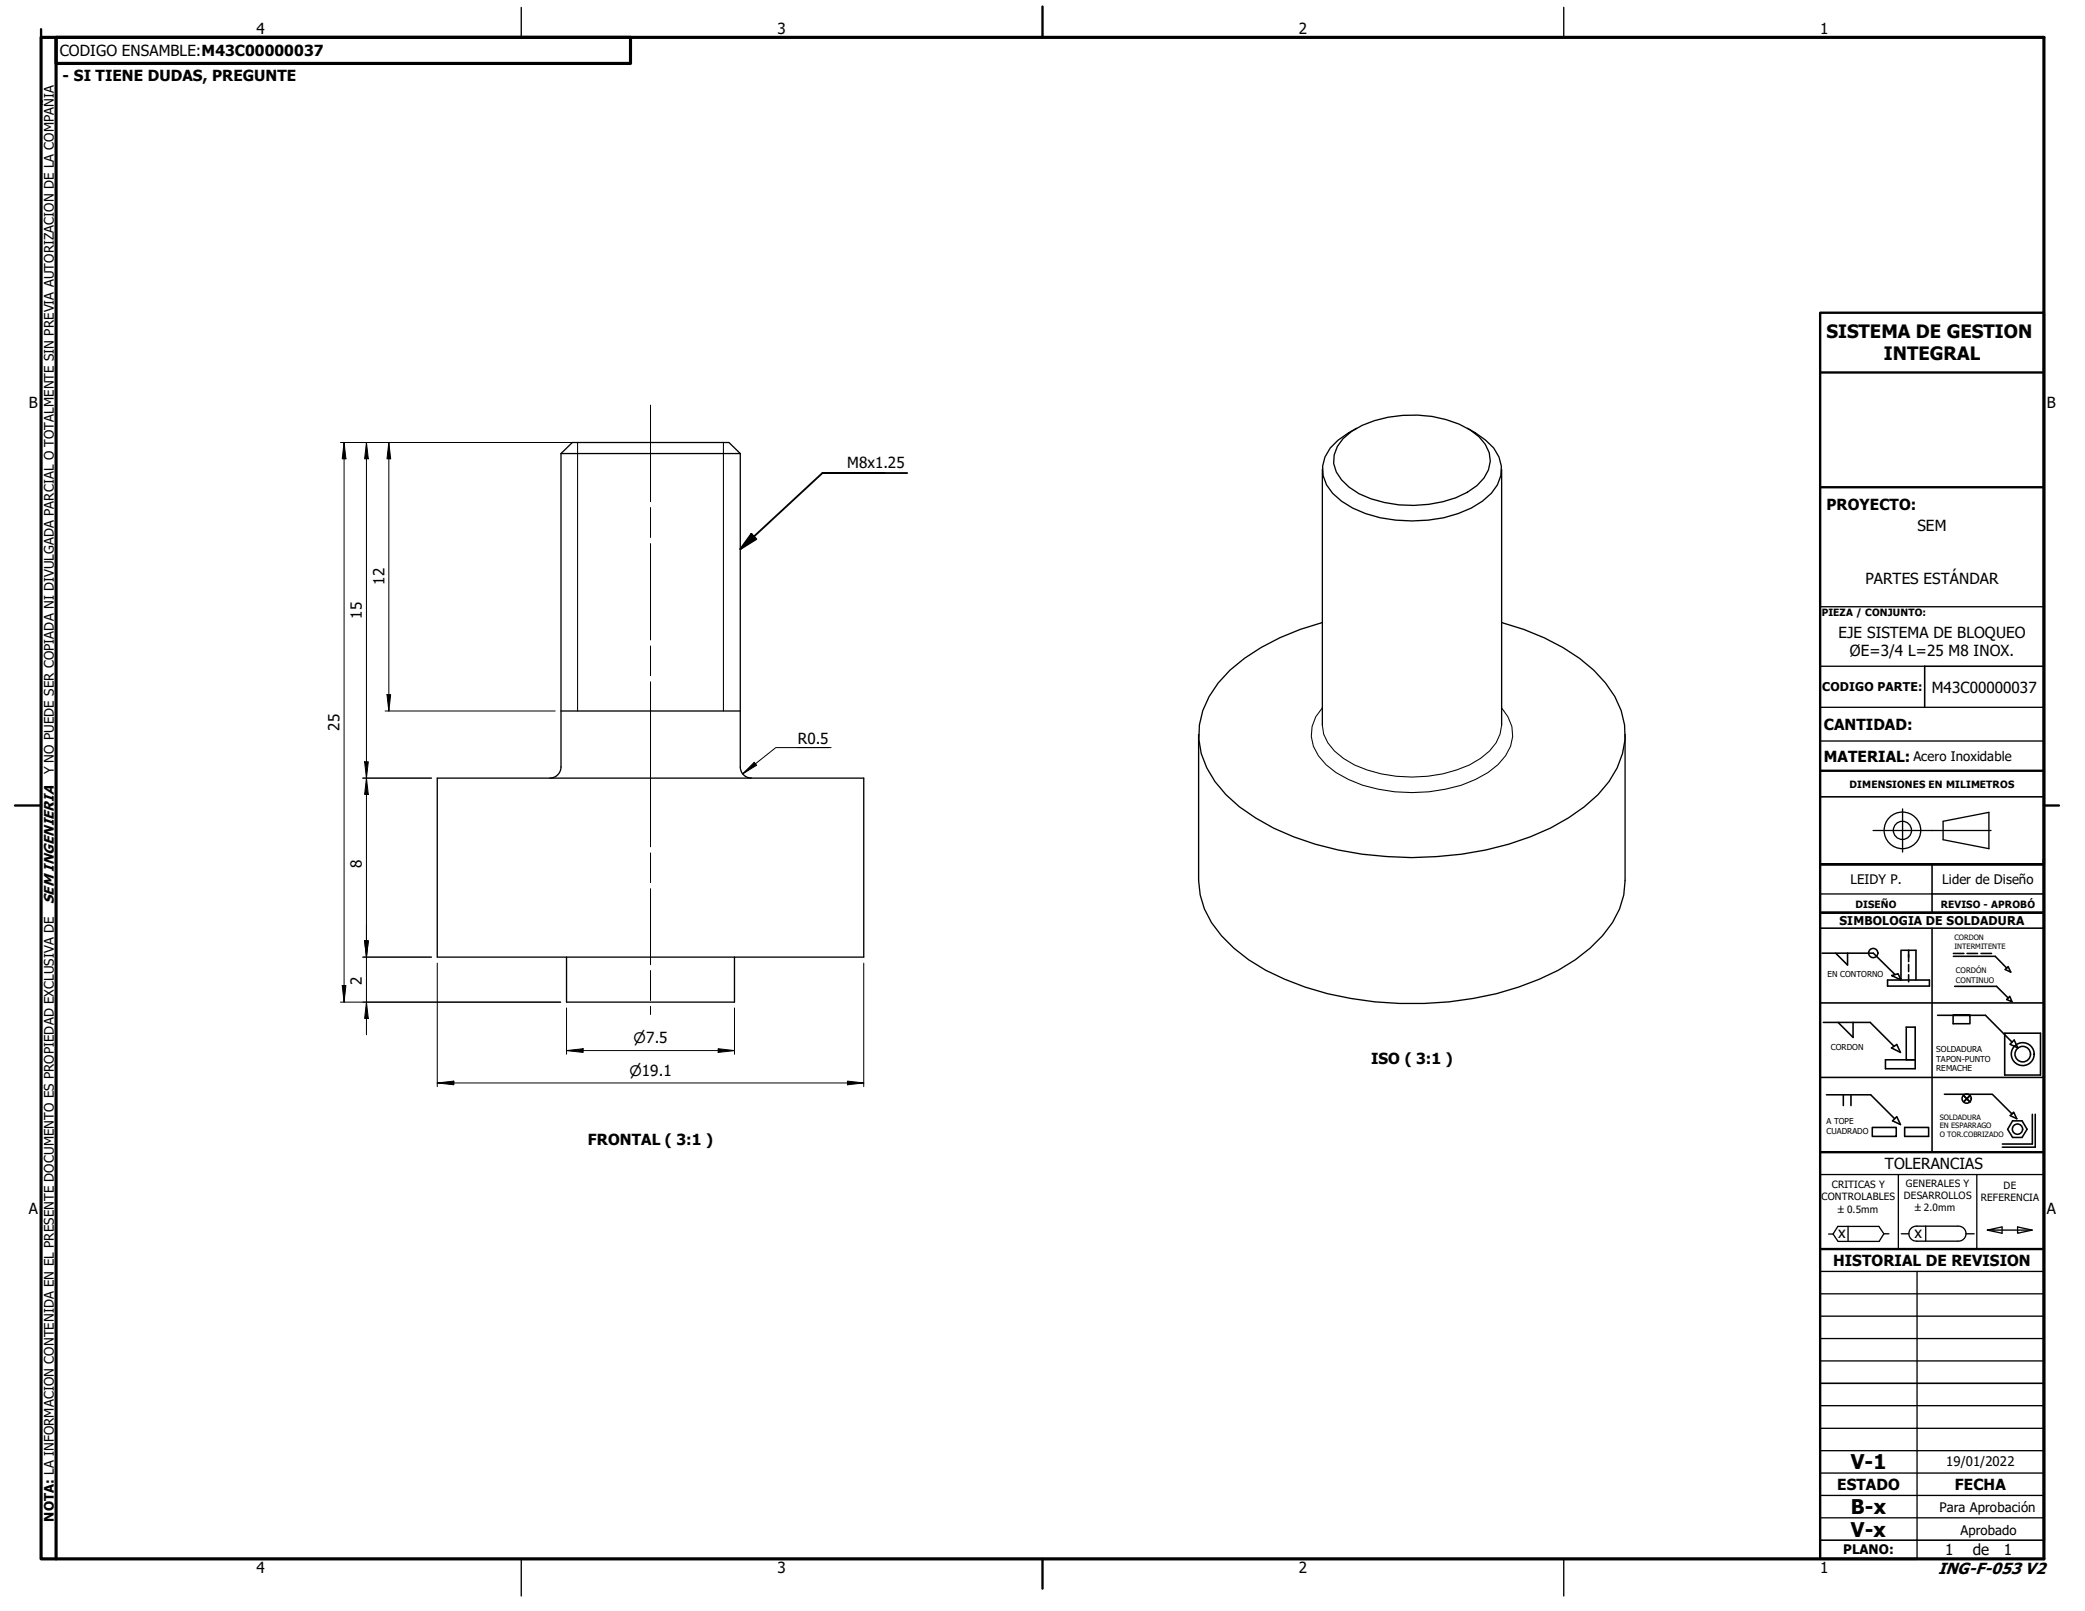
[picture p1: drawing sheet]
<svg xmlns="http://www.w3.org/2000/svg" width="279mm" height="216mm" viewBox="0 0 279 216" stroke-linecap="round" stroke-linejoin="round" font-family="sans-serif">
<!-- layer: Visible (ISO) -->
<g fill="none" stroke="#000" stroke-width=".18">
<path d="M180 58.8a11.2 11.2 0 0 1 6-2.9 15.8 15.8 0 0 1 11 1.7 5 5 0 0 1 2.7 4.2 5.4 5.4 0 0 1-3.1 4.2 16.7 16.7 0 0 1-14.5 .2 6.1 6.1 0 0 1-3.4-4.1l.1-1.1 .4-1.2zM181.8 57.4a8.7 8.7 0 0 0-4.2 3.8 4.5 4.5 0 0 0 1 4.9 13 13 0 0 0 8.4 3.6 17.1 17.1 0 0 0 11.6-2.5 5 5 0 0 0 2.3-6l-.7-1.2-1.1-1-1.4-1-1.1-.6M75.2 60.8l1.5-1.5h21l1.5 1.5M75.2 60.8h24M75.2 60.8v42M99.2 60.8v42M177.2 62.9v34.3M201.2 62.9v34.3M75.2 95.3h24M160.6 98.4v19.6a11.2 11.2 0 0 0 3.1 7.4 22.7 22.7 0 0 0 8.5 5.8 46.2 46.2 0 0 0 28.3 2 34.1 34.1 0 0 0 10.6-4.6 16.3 16.3 0 0 0 5.9-6.8l.6-1.9 .2-1.9v-19.6M177.2 83.4a30.2 30.2 0 0 0-12.4 6.4 12.1 12.1 0 0 0-4.1 9.3 12 12 0 0 0 3.6 7.4 27.5 27.5 0 0 0 11.9 6.6 47 47 0 0 0 28.9-1 26.2 26.2 0 0 0 9-5.6 11.5 11.5 0 0 0 3.6-9.3 12.5 12.5 0 0 0-4.1-7.4 28.5 28.5 0 0 0-12.4-6.4M243.9 89.3h14"/>
<path d="M243.9 81.3h30M243.9 94.8h30M243.9 99.3h30M58.6 104.3h57.1v24h-57.1zM75.2 102.8a1.5 1.5 0 0 1-1.5 1.5M99.2 102.8a1.5 1.5 0 0 0 1.5 1.5M243.9 119.8h15M75.9 128.3v6h22.5v-6M243.9 179.4h30M243.9 176.4h30M243.9 173.4h30M243.9 170.4h30"/>
<path d="M247.6 164.4v2M252.4 165.3l-.6 1.1h-5.5l-.7-1h-.6M253.1 165.3h-.7l-.6-.9h-5.5l-.7 1M254.8 165.3h1M256.9 166.3h5.5M256.9 164.3h5.5M256.9 164.3a1.01 1.01 0 0 0-1.1 1 1.01 1.01 0 0 0 1.1 1M256.9 170.4v38.5M258.1 164.3v2M262.4 164.3a1.01 1.01 0 0 1 1.1 1 1.01 1.01 0 0 1-1.1 1M263.5 165.3h1M266.3 164.9l2 .4v-.9l-2 .5h6"/>
<path d="M270.4 164.4l1.9 .5-1.9 .4zM243.9 182.4h30"/>
</g>
<!-- layer: Visible Narrow (ISO) -->
<path d="M77.4 59.3v36M96.9 59.3v36M177.2 97.2a5.7 5.7 0 0 0 2.8 4.4 16.2 16.2 0 0 0 9.2 2.5 16.9 16.9 0 0 0 9.2-2.5 5.7 5.7 0 0 0 2.8-4.4M177.2 94.9a4.9 4.9 0 0 0-.5 6.4 11.4 11.4 0 0 0 5.9 3.9 22 22 0 0 0 15.1-.7 8.6 8.6 0 0 0 4.7-4.5 4.9 4.9 0 0 0-1.2-5.1" fill="none" stroke="#000" stroke-width=".14"/>
<!-- layer: Title (ISO) -->
<path d="M243.9 49.9h30M243.9 65.3v-23.4h30v164.5M243.9 65.3v57M243.9 65.3h30M243.9 103.3h30M273.9 115.8h-30h30M243.9 122.3v32.1h30M243.9 122.3h30M243.9 154.4v54.5h13M243.9 167.4h30" fill="none" stroke="#000" stroke-width=".32"/>
<!-- layer: Title (ANSI) -->
<g fill="none" stroke="#000" stroke-width=".21">
<path d="M273.9 89.3h-16v5.5M243.9 106.8h30M258.9 119.8h15M258.9 115.8v6.5M243.9 122.3h30h-29.7M243.9 124.4h30M243.9 134.4h30M244.2 127.7h6.8l2.9 2.9M244.3 137h6.3l3.2 3.2M246 127.7l1.6 1.6v-1.6M246.3 137l2 2v-2M252.9 131.3h5.7v.9h-5.7z"/>
<path d="M253.5 130.7l.9-.2 .3 .8zM254.7 131.3v-3.9h2.1v3.9M255.8 127.4v1.5M255.8 129.3v.9M255.8 130.6v1M258.9 124.4v30M259.6 136.1h6.5l3.5 3.6M261.7 136.1v1.1h2.3v-1.1h-2.3h2.3M261.8 127.8h1.4M261.8 128.2h5.6l1.5 1.6M261.9 132.2h5.6l1.6 1.5M263.6 127.8h1.4"/>
<path d="M265.5 127.8h1.4M268.6 138.5h4.8v5.6h-4.8zM269.1 129.5l.4 .8-.8-.4zM269.3 133.5l.3 .8-.7-.4zM269.9 139.4l.5 1-1.1-.5zM243.9 144.4h30M244.8 146.7h5.9l3.2 3.2M247 146.7v1.5M248 146.7v1.5M250.9 151.1h3.2v1.2h-3.2zM253.5 140.4l.7-.4 .5 1zM254.2 149.6l.5 1.1-1.1-.5z"/>
<path d="M255.2 151.1h3.2v1.2h-3.2zM255.4 142v-4.3h1.2v5.5h-3.9v-1.2h3.9M260.6 146.6h6.4l2.6 2.7M263.1 146.8l.9 .9M264 146.8l-.9 .9 .9-.9M269.4 149.5l.4-.5 .5 .9zM269.7 150.2h1.3l.6 1.1-.6 1.1h-1.3l-.7-1.1zM272.3 149.3v4h-4M272.7 149.3v4.4h-4.4M243.9 185.4h30M243.9 206.4h30"/>
<circle cx="251" cy="127.7" r=".62"/>
<circle cx="263.5" cy="147.2" r=".62"/>
<circle cx="270.4" cy="151.3" r=".69"/>
<circle cx="271.1" cy="141.3" r="1.53"/>
<circle cx="271.1" cy="141.3" r="1.04"/>
</g>
<g fill="none" stroke="#000" stroke-width=".18">
<path d="M260.4 110.1l6.1-1.2v4.8l-6.1-1.2zM243.9 157.4h30M254.4 157.4v10M264.9 157.4v10M243.9 191.4h30M243.9 194.4h30M243.9 188.4h30M243.9 197.4h30M243.9 203.4h30M243.9 200.4h30"/>
<circle cx="254.9" cy="111.3" r="2.45"/>
<circle cx="254.9" cy="111.3" r="1.22"/>
</g>
<!-- layer: Centerline (ANSI) -->
<path d="M251 111.3h15.8M255 108.4v5.8" fill="none" stroke="#000" stroke-width=".18"/>
<!-- layer: Border (ANSI) -->
<path d="M5.5 5h268.4v203.9h-268.4zM7.5 5h77v3.5h-77zM7.5 5v203.9" fill="none" stroke="#000" stroke-width=".42"/>
<!-- layer: Border (ISO) -->
<path d="M5.5 3.9v1.1M139.7 .9v4.1M2 107.9h3.5M273.9 107.9h2M139.7 208.9v4" fill="none" stroke="#000" stroke-width=".32"/>
<!-- layer: Border (ANSI) -->
<path d="M69.8 1v4M209.5 1v4M69.8 208.9v5M209.5 208.9v5" fill="none" stroke="#000" stroke-width=".18"/>
<!-- layer: Centerline (ISO) -->
<path d="M87.2 54.3v12.9M87.2 68v4M87.2 72.8v13M87.2 86.6v4M87.2 91.4v22.1M87.2 114.3v4M87.2 119.1v10.2M87.2 130.1v4M87.2 134.9v1.1" fill="none" stroke="#000" stroke-width=".13"/>
<!-- layer: Dimension (ISO) -->
<g fill="none" stroke="#000" stroke-width=".13">
<path d="M45.6 59.3h31M46.1 59.3l.3 2.2h-.5zM46.1 59.3v75M49.1 59.3l.3 2.2h-.5zM49.1 59.3v79.4M52.1 59.3l.3 2.2h-.5zM52.1 59.3v36M51.6 95.3h22.8M51.9 93.1h.5l-.3 2.2zM48.6 104.3h9.2M48.9 102.1h.5l-.3 2.2zM49.1 104.3l.3 2.2h-.5z"/>
<path d="M99.5 103.7l1.6-1.5 .3 .4zM106.9 100.2h4.2M111.4 100.2h-7.4l-4.5 3.5M45.6 134.3h29.5M45.9 132.1h.5l-.3 2.2zM48.6 128.3h9.2M48.9 126.1h.5l-.3 2.2zM49.1 134.3l.3 2.2h-.5zM58.6 129.1v16.5M75.9 135.1v6.2M98.4 135.1v6.2M115.7 129.1v16.5"/>
<path d="M58.6 145.1l2.2-.2v.5zM58.6 145.1h57.1M75.9 140.8l2.2-.3v.5zM75.9 140.8h22.5M96.2 140.5l2.2 .3-2.2 .2zM113.6 144.9l2.1 .2-2.1 .3z"/>
</g>
<g fill="#000">
<path d="M46.1 59.3l.3 2.2h-.5z" fill-rule="evenodd"/>
<path d="M49.1 59.3l.3 2.2h-.5z" fill-rule="evenodd"/>
<path d="M52.1 59.3l.3 2.2h-.5z" fill-rule="evenodd"/>
<path d="M51.9 93.1h.5l-.3 2.2z" fill-rule="evenodd"/>
<path d="M48.9 102.1h.5l-.3 2.2z" fill-rule="evenodd"/>
<path d="M49.1 104.3l.3 2.2h-.5z" fill-rule="evenodd"/>
<path d="M99.5 103.7l1.6-1.5 .3 .4z" fill-rule="evenodd"/>
<path d="M45.9 132.1h.5l-.3 2.2z" fill-rule="evenodd"/>
<path d="M48.9 126.1h.5l-.3 2.2z" fill-rule="evenodd"/>
<path d="M48.9 126.1h.5l-.3 2.2z" fill-rule="evenodd"/>
<path d="M49.1 134.3l.3 2.2h-.5z" fill-rule="evenodd"/>
<path d="M58.6 145.1l2.2-.2v.5z" fill-rule="evenodd"/>
<path d="M75.9 140.8l2.2-.3v.5z" fill-rule="evenodd"/>
<path d="M96.2 140.5l2.2 .3-2.2 .2z" fill-rule="evenodd"/>
<path d="M113.6 144.9l2.1 .2-2.1 .3z" fill-rule="evenodd"/>
</g>
<!-- layer: Symbol (ISO) -->
<path d="M100.7 71.5l.7 .7-2.2 1.4zM110.2 63.4h11.4M118.6 63.4h-8.4l-11 10.2" fill="none" stroke="#000" stroke-width=".25"/>
<path d="M100.7 71.5l.7 .7-2.2 1.4z" fill-rule="evenodd" fill="#000"/>
<g font-size="2.7">
<text x="248" y="196.9">V-1</text>
<text x="248" y="202.9">B-x</text>
<text x="248" y="205.9">V-x</text>
</g>
<g font-size="2.5">
<text x="244.8" y="45.3">SISTEMA DE GESTION</text>
<text x="252.4" y="48.3">INTEGRAL</text>
</g>
<text font-size="2.2" x="259.7" y="210.9">ING-F-053 V2</text>
<g font-size="2">
<text x="34.4" y="4.6">4</text>
<text x="104.2" y="4.6">3</text>
<text x="174.1" y="4.6">2</text>
<text x="243.9" y="4.6">1</text>
<text x="8" y="7.5">CODIGO ENSAMBLE:M43C00000037</text>
<text x="8.4" y="10.9">- SI TIENE DUDAS, PREGUNTE</text>
<text x="3.9" y="54.7">B</text>
<text x="274.3" y="54.7">B</text>
<text x="113.5" y="62.8">M8x1.25</text>
<text x="244.8" y="68.3">PROYECTO:</text>
<text x="257" y="71.2">SEM</text>
<text x="48.5" y="82.9" transform="rotate(-90 48.5 82.9)">15</text>
<text x="51.5" y="78.4" transform="rotate(-90 51.5 78.4)">12</text>
<text x="250" y="78.3">PARTES ESTÁNDAR</text>
<text x="246.4" y="85.5">EJE SISTEMA DE BLOQUEO</text>
<text x="247.9" y="87.9">ØE=3/4 L=25 M8 INOX.</text>
<text x="258.9" y="92.8">M43C00000037</text>
<text x="45.5" y="97.9" transform="rotate(-90 45.5 97.9)">25</text>
<text x="106.9" y="99.8">R0.5</text>
<text x="244.4" y="97.8">CANTIDAD:</text>
<text x="244.4" y="102.1">MATERIAL:</text>
<text x="48.5" y="116.3" transform="rotate(-90 48.5 116.3)">8</text>
<text x="48.5" y="131.9" transform="rotate(-90 48.5 131.9)">2</text>
<text x="183.7" y="142.6">ISO ( 3:1 )</text>
<text x="78.8" y="153.4">FRONTAL ( 3:1 )</text>
<text x="252.6" y="156.7">TOLERANCIAS</text>
<text x="3.8" y="162.7">A</text>
<text x="246.3" y="165.9">x</text>
<text x="256.5" y="165.9">x</text>
<text x="274.3" y="162.7">A</text>
<text x="245.6" y="169.7">HISTORIAL DE REVISION</text>
<text x="246.2" y="199.6">ESTADO</text>
<text x="262" y="199.6">FECHA</text>
<text x="260.7" y="208.5">1</text>
<text x="264.4" y="208.5">de</text>
<text x="268.5" y="208.5">1</text>
<text x="34.4" y="210.8">4</text>
<text x="104.2" y="210.8">3</text>
<text x="174.1" y="210.8">2</text>
<text x="243.9" y="210.8">1</text>
</g>
<g font-size="1.9">
<text x="7.2" y="121.1" transform="rotate(-90 7.2 121.1)">SEM INGENIERIA</text>
<text x="84.9" y="139.8">⌀7.5</text>
<text x="84.3" y="144.1">⌀19.1</text>
</g>
<g font-size="1.8">
<text x="256.4" y="102">Acero Inoxidable</text>
<text x="7.2" y="103.8" transform="rotate(-90 7.2 103.8)">Y NO PUEDE SER COPIADA NI DIVULGADA PARCIAL O TOTALMENTE SIN PREVIA AUTORIZACION DE LA COMPAÑIA</text>
<text x="248" y="118.5">LEIDY P.</text>
<text x="260.3" y="118.5">Lider de Diseño</text>
<text x="260.8" y="196.5">19/01/2022</text>
<text x="7.2" y="203.9" transform="rotate(-90 7.2 203.9)">NOTA: LA INFORMACION CONTENIDA EN EL PRESENTE DOCUMENTO ES PROPIEDAD EXCLUSIVA DE</text>
<text x="259.9" y="202.7">Para Aprobación</text>
<text x="247" y="208.3">PLANO:</text>
<text x="262.7" y="205.8">Aprobado</text>
</g>
<g font-size="1.6">
<text x="244.2" y="92.6">CODIGO PARTE:</text>
<text x="246.5" y="123.9">SIMBOLOGIA DE SOLDADURA</text>
</g>
<g font-size="1.3">
<text x="244.1" y="82.6">PIEZA / CONJUNTO:</text>
<text x="247.8" y="105.6">DIMENSIONES EN MILIMETROS</text>
<text x="248.6" y="121.7">DISEÑO</text>
<text x="260.1" y="121.7">REVISO - APROBÓ</text>
<text x="244.1" y="160.9">CONTROLABLES</text>
<text x="245.5" y="159.2">CRITICAS Y</text>
<text x="255.1" y="160.7">DESARROLLOS</text>
<text x="255.4" y="159.1">GENERALES Y</text>
<text x="265.4" y="160.9">REFERENCIA</text>
<text x="268.5" y="159.3">DE</text>
<text x="246.3" y="162.5">±0.5mm</text>
<text x="256.6" y="162.3">±2.0mm</text>
</g>
<g font-size="1.1">
<text x="244.9" y="130.9">EN CONTORNO</text>
<text x="245.4" y="140.7">CORDON</text>
<text x="259.5" y="141">SOLDADURA</text>
<text x="259.5" y="142.3">TAPON-PUNTO</text>
<text x="259.5" y="143.6">REMACHE</text>
<text x="244.8" y="150.6">A TOPE</text>
<text x="244.8" y="151.9">CUADRADO</text>
</g>
<g font-size="1">
<text x="261.9" y="126">CORDON</text>
<text x="261.9" y="127.2">INTERMITENTE</text>
<text x="262.1" y="130.4">CORDÓN</text>
<text x="262.1" y="131.7">CONTINUO</text>
<text x="259.9" y="150">SOLDADURA</text>
<text x="259.9" y="151.2">EN ESPARRAGO</text>
<text x="259.9" y="152.4">O TOR.COBRIZADO</text>
</g>
</svg>
